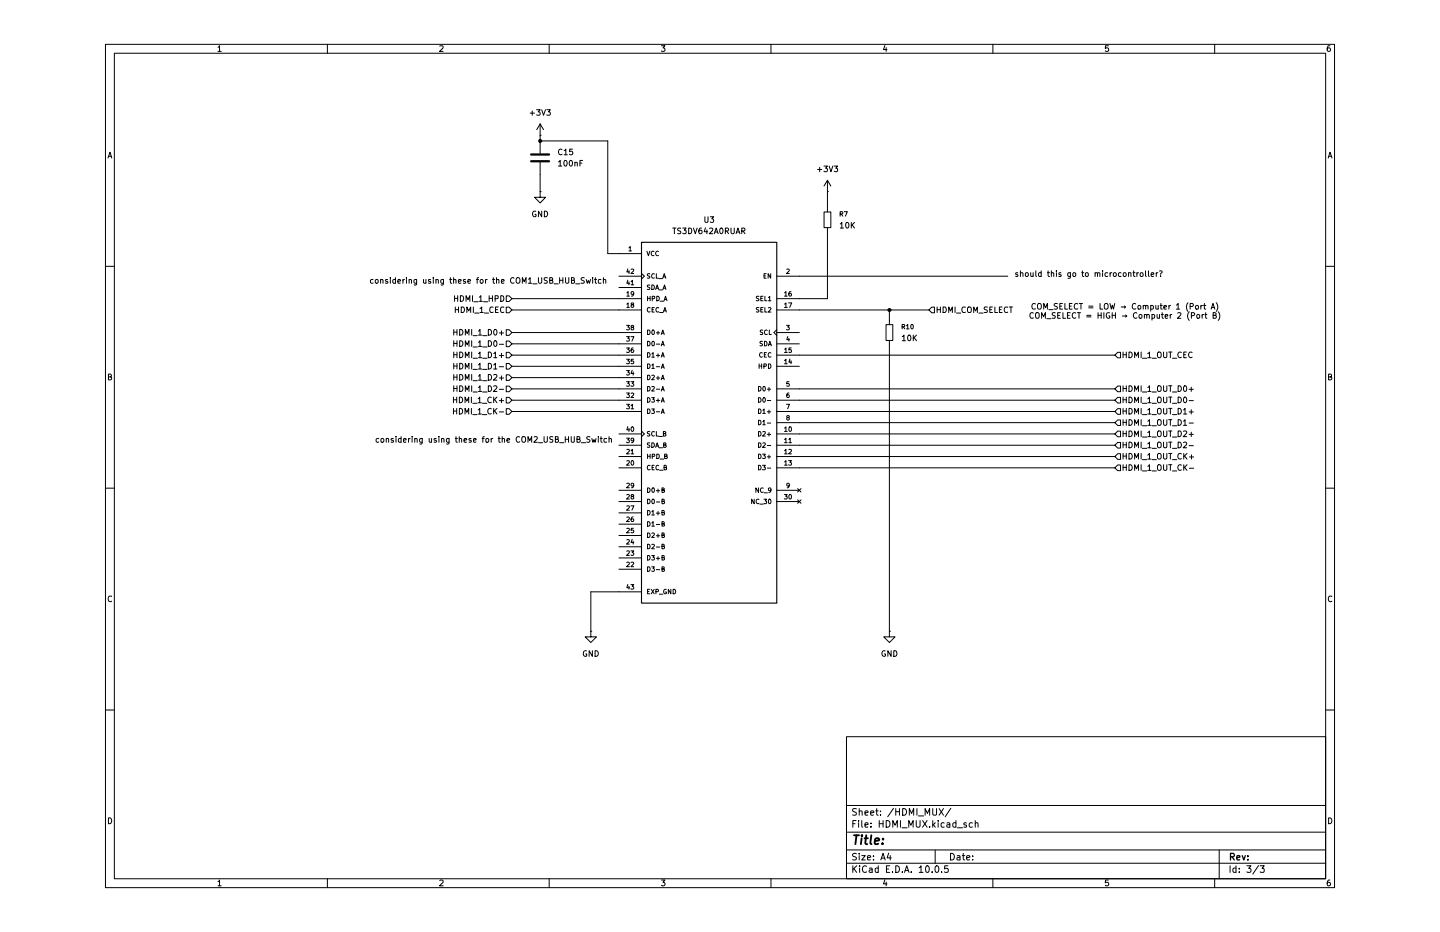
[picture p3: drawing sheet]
(kicad_sch
 (version 20260306)
 (generator "eeschema")
 (generator_version "10.0")
 (paper "A4")
 (lib_symbols
  (symbol "Device:C"
   (pin_numbers (hide yes))
   (pin_names
    (offset 0.254)) (exclude_from_sim no) (in_bom yes) (on_board yes)
   (in_pos_files yes)
   (duplicate_pin_numbers_are_jumpers no)
   (property "Reference" "C" (at 0.635 2.54 0) (show_name no) (do_not_autoplace no) (effects (font (size 1.27 1.27)) (justify left)))
   (property "Value" "C" (at 0.635 -2.54 0) (show_name no) (do_not_autoplace no) (effects (font (size 1.27 1.27)) (justify left)))
   (property "Footprint" "" (at 0.9652 -3.81 0) (show_name no) (do_not_autoplace no) (hide yes) (effects (font (size 1.27 1.27))))
   (property "Datasheet" "" (at 0 0 0) (show_name no) (do_not_autoplace no) (hide yes) (effects (font (size 1.27 1.27))))
   (property "Description" "Unpolarized capacitor" (at 0 0 0) (show_name no) (do_not_autoplace no) (hide yes) (effects (font (size 1.27 1.27))))
   (symbol "C_0_1"
    (polyline (pts (xy -2.032 0.762) (xy 2.032 0.762)) (stroke (width 0.508) (type default)) (fill (type none)))
    (polyline (pts (xy -2.032 -0.762) (xy 2.032 -0.762)) (stroke (width 0.508) (type default)) (fill (type none))))
   (symbol "C_1_1"
    (pin passive line (at 0 3.81 270) (length 2.794) (name "" (effects (font (size 1.27 1.27)))) (number "1" (effects (font (size 1.27 1.27)))))
    (pin passive line (at 0 -3.81 90) (length 2.794) (name "" (effects (font (size 1.27 1.27)))) (number "2" (effects (font (size 1.27 1.27))))))
   (embedded_fonts no))
  (symbol "Device:R_Small"
   (pin_numbers (hide yes))
   (pin_names
    (offset 0.254) (hide yes)) (exclude_from_sim no) (in_bom yes) (on_board yes)
   (in_pos_files yes)
   (duplicate_pin_numbers_are_jumpers no)
   (property "Reference" "R" (at 0 0 90) (show_name no) (do_not_autoplace no) (effects (font (size 1.016 1.016))))
   (property "Value" "R_Small" (at 1.778 0 90) (show_name no) (do_not_autoplace no) (effects (font (size 1.27 1.27))))
   (property "Footprint" "" (at 0 0 0) (show_name no) (do_not_autoplace no) (hide yes) (effects (font (size 1.27 1.27))))
   (property "Datasheet" "" (at 0 0 0) (show_name no) (do_not_autoplace no) (hide yes) (effects (font (size 1.27 1.27))))
   (property "Description" "Resistor, small symbol" (at 0 0 0) (show_name no) (do_not_autoplace no) (hide yes) (effects (font (size 1.27 1.27))))
   (symbol "R_Small_0_1"
    (rectangle (start -0.762 1.778) (end 0.762 -1.778) (stroke (width 0.2032) (type default)) (fill (type none))))
   (symbol "R_Small_1_1"
    (pin passive line (at 0 2.54 270) (length 0.762) (name "" (effects (font (size 1.27 1.27)))) (number "1" (effects (font (size 1.27 1.27)))))
    (pin passive line (at 0 -2.54 90) (length 0.762) (name "" (effects (font (size 1.27 1.27)))) (number "2" (effects (font (size 1.27 1.27))))))
   (embedded_fonts no))
  (symbol "TS3DV642A0RUAR:TS3DV642A0RUAR"
   (pin_names
    (offset 1.016)) (exclude_from_sim no) (in_bom yes) (on_board yes)
   (in_pos_files yes)
   (duplicate_pin_numbers_are_jumpers no)
   (property "Reference" "U" (at -15.24 41.91 0) (show_name no) (do_not_autoplace no) (effects (font (size 1.27 1.27)) (justify left bottom)))
   (property "Value" "TS3DV642A0RUAR" (at -15.24 -41.91 0) (show_name no) (do_not_autoplace no) (effects (font (size 1.27 1.27)) (justify left top)))
   (property "Footprint" "TS3DV642A0RUAR:QFN50P900X350X80-43N" (at 0 0 0) (show_name no) (do_not_autoplace no) (hide yes) (effects (font (size 1.27 1.27)) (justify bottom)))
   (property "Datasheet" "" (at 0 0 0) (show_name no) (do_not_autoplace no) (hide yes) (effects (font (size 1.27 1.27))))
   (property "Description" "" (at 0 0 0) (show_name no) (do_not_autoplace no) (hide yes) (effects (font (size 1.27 1.27))))
   (property "MAXIMUM_PACKAGE_HEIGHT" "0.8mm" (at 0 0 0) (show_name no) (do_not_autoplace no) (hide yes) (effects (font (size 1.27 1.27)) (justify bottom)))
   (property "DUPLICATE" "TS3DV642A0RUAR.A -,-TS3DV642A0RUARG4 -,-TS3DV642A0RUARG4.A" (at 0 0 0) (show_name no) (do_not_autoplace no) (hide yes) (effects (font (size 1.27 1.27)) (justify bottom)))
   (property "STANDARD" "IPC-7351B" (at 0 0 0) (show_name no) (do_not_autoplace no) (hide yes) (effects (font (size 1.27 1.27)) (justify bottom)))
   (property "PARTREV" "F" (at 0 0 0) (show_name no) (do_not_autoplace no) (hide yes) (effects (font (size 1.27 1.27)) (justify bottom)))
   (property "VERIFIER" "" (at 0 0 0) (show_name no) (do_not_autoplace no) (hide yes) (effects (font (size 1.27 1.27)) (justify bottom)))
   (property "MANUFACTURER" "Texas Instruments" (at 0 0 0) (show_name no) (do_not_autoplace no) (hide yes) (effects (font (size 1.27 1.27)) (justify bottom)))
   (symbol "TS3DV642A0RUAR_0_0"
    (rectangle (start -15.24 -40.64) (end 15.24 40.64) (stroke (width 0.254) (type default)) (fill (type background)))
    (pin power_in line (at 20.32 38.1 180) (length 5.08) (name "VCC" (effects (font (size 1.016 1.016)))) (number "1" (effects (font (size 1.016 1.016)))))
    (pin input line (at -20.32 33.02 0) (length 5.08) (name "EN" (effects (font (size 1.016 1.016)))) (number "2" (effects (font (size 1.016 1.016)))))
    (pin input clock (at -20.32 20.32 0) (length 5.08) (name "SCL" (effects (font (size 1.016 1.016)))) (number "3" (effects (font (size 1.016 1.016)))))
    (pin bidirectional line (at -20.32 17.78 0) (length 5.08) (name "SDA" (effects (font (size 1.016 1.016)))) (number "4" (effects (font (size 1.016 1.016)))))
    (pin bidirectional line (at -20.32 7.62 0) (length 5.08) (name "D0+" (effects (font (size 1.016 1.016)))) (number "5" (effects (font (size 1.016 1.016)))))
    (pin bidirectional line (at -20.32 5.08 0) (length 5.08) (name "D0-" (effects (font (size 1.016 1.016)))) (number "6" (effects (font (size 1.016 1.016)))))
    (pin bidirectional line (at -20.32 2.54 0) (length 5.08) (name "D1+" (effects (font (size 1.016 1.016)))) (number "7" (effects (font (size 1.016 1.016)))))
    (pin bidirectional line (at -20.32 0 0) (length 5.08) (name "D1-" (effects (font (size 1.016 1.016)))) (number "8" (effects (font (size 1.016 1.016)))))
    (pin no_connect line (at -20.32 -15.24 0) (length 5.08) (name "NC_9" (effects (font (size 1.016 1.016)))) (number "9" (effects (font (size 1.016 1.016)))))
    (pin bidirectional line (at -20.32 -2.54 0) (length 5.08) (name "D2+" (effects (font (size 1.016 1.016)))) (number "10" (effects (font (size 1.016 1.016)))))
    (pin bidirectional line (at -20.32 -5.08 0) (length 5.08) (name "D2-" (effects (font (size 1.016 1.016)))) (number "11" (effects (font (size 1.016 1.016)))))
    (pin bidirectional line (at -20.32 -7.62 0) (length 5.08) (name "D3+" (effects (font (size 1.016 1.016)))) (number "12" (effects (font (size 1.016 1.016)))))
    (pin bidirectional line (at -20.32 -10.16 0) (length 5.08) (name "D3-" (effects (font (size 1.016 1.016)))) (number "13" (effects (font (size 1.016 1.016)))))
    (pin bidirectional line (at -20.32 12.7 0) (length 5.08) (name "HPD" (effects (font (size 1.016 1.016)))) (number "14" (effects (font (size 1.016 1.016)))))
    (pin bidirectional line (at -20.32 15.24 0) (length 5.08) (name "CEC" (effects (font (size 1.016 1.016)))) (number "15" (effects (font (size 1.016 1.016)))))
    (pin input line (at -20.32 27.94 0) (length 5.08) (name "SEL1" (effects (font (size 1.016 1.016)))) (number "16" (effects (font (size 1.016 1.016)))))
    (pin input line (at -20.32 25.4 0) (length 5.08) (name "SEL2" (effects (font (size 1.016 1.016)))) (number "17" (effects (font (size 1.016 1.016)))))
    (pin bidirectional line (at 20.32 25.4 180) (length 5.08) (name "CEC_A" (effects (font (size 1.016 1.016)))) (number "18" (effects (font (size 1.016 1.016)))))
    (pin bidirectional line (at 20.32 27.94 180) (length 5.08) (name "HPD_A" (effects (font (size 1.016 1.016)))) (number "19" (effects (font (size 1.016 1.016)))))
    (pin bidirectional line (at 20.32 -10.16 180) (length 5.08) (name "CEC_B" (effects (font (size 1.016 1.016)))) (number "20" (effects (font (size 1.016 1.016)))))
    (pin bidirectional line (at 20.32 -7.62 180) (length 5.08) (name "HPD_B" (effects (font (size 1.016 1.016)))) (number "21" (effects (font (size 1.016 1.016)))))
    (pin bidirectional line (at 20.32 -33.02 180) (length 5.08) (name "D3-B" (effects (font (size 1.016 1.016)))) (number "22" (effects (font (size 1.016 1.016)))))
    (pin bidirectional line (at 20.32 -30.48 180) (length 5.08) (name "D3+B" (effects (font (size 1.016 1.016)))) (number "23" (effects (font (size 1.016 1.016)))))
    (pin bidirectional line (at 20.32 -27.94 180) (length 5.08) (name "D2-B" (effects (font (size 1.016 1.016)))) (number "24" (effects (font (size 1.016 1.016)))))
    (pin bidirectional line (at 20.32 -25.4 180) (length 5.08) (name "D2+B" (effects (font (size 1.016 1.016)))) (number "25" (effects (font (size 1.016 1.016)))))
    (pin bidirectional line (at 20.32 -22.86 180) (length 5.08) (name "D1-B" (effects (font (size 1.016 1.016)))) (number "26" (effects (font (size 1.016 1.016)))))
    (pin bidirectional line (at 20.32 -20.32 180) (length 5.08) (name "D1+B" (effects (font (size 1.016 1.016)))) (number "27" (effects (font (size 1.016 1.016)))))
    (pin bidirectional line (at 20.32 -17.78 180) (length 5.08) (name "D0-B" (effects (font (size 1.016 1.016)))) (number "28" (effects (font (size 1.016 1.016)))))
    (pin bidirectional line (at 20.32 -15.24 180) (length 5.08) (name "D0+B" (effects (font (size 1.016 1.016)))) (number "29" (effects (font (size 1.016 1.016)))))
    (pin no_connect line (at -20.32 -17.78 0) (length 5.08) (name "NC_30" (effects (font (size 1.016 1.016)))) (number "30" (effects (font (size 1.016 1.016)))))
    (pin bidirectional line (at 20.32 2.54 180) (length 5.08) (name "D3-A" (effects (font (size 1.016 1.016)))) (number "31" (effects (font (size 1.016 1.016)))))
    (pin bidirectional line (at 20.32 5.08 180) (length 5.08) (name "D3+A" (effects (font (size 1.016 1.016)))) (number "32" (effects (font (size 1.016 1.016)))))
    (pin bidirectional line (at 20.32 7.62 180) (length 5.08) (name "D2-A" (effects (font (size 1.016 1.016)))) (number "33" (effects (font (size 1.016 1.016)))))
    (pin bidirectional line (at 20.32 10.16 180) (length 5.08) (name "D2+A" (effects (font (size 1.016 1.016)))) (number "34" (effects (font (size 1.016 1.016)))))
    (pin bidirectional line (at 20.32 12.7 180) (length 5.08) (name "D1-A" (effects (font (size 1.016 1.016)))) (number "35" (effects (font (size 1.016 1.016)))))
    (pin bidirectional line (at 20.32 15.24 180) (length 5.08) (name "D1+A" (effects (font (size 1.016 1.016)))) (number "36" (effects (font (size 1.016 1.016)))))
    (pin bidirectional line (at 20.32 17.78 180) (length 5.08) (name "D0-A" (effects (font (size 1.016 1.016)))) (number "37" (effects (font (size 1.016 1.016)))))
    (pin bidirectional line (at 20.32 20.32 180) (length 5.08) (name "D0+A" (effects (font (size 1.016 1.016)))) (number "38" (effects (font (size 1.016 1.016)))))
    (pin bidirectional line (at 20.32 -5.08 180) (length 5.08) (name "SDA_B" (effects (font (size 1.016 1.016)))) (number "39" (effects (font (size 1.016 1.016)))))
    (pin input clock (at 20.32 -2.54 180) (length 5.08) (name "SCL_B" (effects (font (size 1.016 1.016)))) (number "40" (effects (font (size 1.016 1.016)))))
    (pin bidirectional line (at 20.32 30.48 180) (length 5.08) (name "SDA_A" (effects (font (size 1.016 1.016)))) (number "41" (effects (font (size 1.016 1.016)))))
    (pin input clock (at 20.32 33.02 180) (length 5.08) (name "SCL_A" (effects (font (size 1.016 1.016)))) (number "42" (effects (font (size 1.016 1.016)))))
    (pin power_in line (at 20.32 -38.1 180) (length 5.08) (name "EXP_GND" (effects (font (size 1.016 1.016)))) (number "43" (effects (font (size 1.016 1.016))))))
   (embedded_fonts no))
  (symbol "power:+3V3"
   (power global)
   (pin_numbers (hide yes))
   (pin_names
    (offset 0) (hide yes)) (exclude_from_sim no) (in_bom yes) (on_board yes)
   (in_pos_files yes)
   (duplicate_pin_numbers_are_jumpers no)
   (property "Reference" "#PWR" (at 0 -3.81 0) (show_name no) (do_not_autoplace no) (hide yes) (effects (font (size 1.27 1.27))))
   (property "Value" "+3V3" (at 0 3.556 0) (show_name no) (do_not_autoplace no) (effects (font (size 1.27 1.27))))
   (property "Footprint" "" (at 0 0 0) (show_name no) (do_not_autoplace no) (hide yes) (effects (font (size 1.27 1.27))))
   (property "Datasheet" "" (at 0 0 0) (show_name no) (do_not_autoplace no) (hide yes) (effects (font (size 1.27 1.27))))
   (property "Description" "Power symbol creates a global label with name \"+3V3\"" (at 0 0 0) (show_name no) (do_not_autoplace no) (hide yes) (effects (font (size 1.27 1.27))))
   (symbol "+3V3_0_1"
    (polyline (pts (xy -0.762 1.27) (xy 0 2.54)) (stroke (width 0) (type default)) (fill (type none)))
    (polyline (pts (xy 0 2.54) (xy 0.762 1.27)) (stroke (width 0) (type default)) (fill (type none)))
    (polyline (pts (xy 0 0) (xy 0 2.54)) (stroke (width 0) (type default)) (fill (type none))))
   (symbol "+3V3_1_1"
    (pin power_in line (at 0 0 90) (length 0) (name "" (effects (font (size 1.27 1.27)))) (number "1" (effects (font (size 1.27 1.27))))))
   (embedded_fonts no))
  (symbol "power:GND"
   (power global)
   (pin_numbers (hide yes))
   (pin_names
    (offset 0) (hide yes)) (exclude_from_sim no) (in_bom yes) (on_board yes)
   (in_pos_files yes)
   (duplicate_pin_numbers_are_jumpers no)
   (property "Reference" "#PWR" (at 0 -6.35 0) (show_name no) (do_not_autoplace no) (hide yes) (effects (font (size 1.27 1.27))))
   (property "Value" "GND" (at 0 -3.81 0) (show_name no) (do_not_autoplace no) (effects (font (size 1.27 1.27))))
   (property "Footprint" "" (at 0 0 0) (show_name no) (do_not_autoplace no) (hide yes) (effects (font (size 1.27 1.27))))
   (property "Datasheet" "" (at 0 0 0) (show_name no) (do_not_autoplace no) (hide yes) (effects (font (size 1.27 1.27))))
   (property "Description" "Power symbol creates a global label with name \"GND\" , ground" (at 0 0 0) (show_name no) (do_not_autoplace no) (hide yes) (effects (font (size 1.27 1.27))))
   (symbol "GND_0_1"
    (polyline (pts (xy 0 0) (xy 0 -1.27) (xy 1.27 -1.27) (xy 0 -2.54) (xy -1.27 -1.27) (xy 0 -1.27)) (stroke (width 0) (type default)) (fill (type none))))
   (symbol "GND_1_1"
    (pin power_in line (at 0 0 270) (length 0) (name "" (effects (font (size 1.27 1.27)))) (number "1" (effects (font (size 1.27 1.27))))))
   (embedded_fonts no)))
 (text "COM_SELECT = LOW → Computer 1 (Port A)\nCOM_SELECT = HIGH → Computer 2 (Port B)"
  (exclude_from_sim no)
  (at 239.776 70.358 0)
  (effects (font (size 1.27 1.27))))
 (text "considering using these for the COM1_USB_HUB_Switch\n"
  (exclude_from_sim no)
  (at 96.266 63.5 0)
  (effects (font (size 1.27 1.27))))
 (text "considering using these for the COM2_USB_HUB_Switch\n"
  (exclude_from_sim no)
  (at 97.536 99.314 0)
  (effects (font (size 1.27 1.27))))
 (text "should this go to microcontroller?\n"
  (exclude_from_sim no)
  (at 231.648 61.976 0)
  (effects (font (size 1.27 1.27))))
 (junction
  (at 186.69 69.85)
  (diameter 0)
  (color 0 0 0 0))
 (junction
  (at 107.95 31.75)
  (diameter 0)
  (color 0 0 0 0))
 (wire
  (pts (xy 101.6 80.01) (xy 125.73 80.01))
  (stroke (width 0) (type default)))
 (wire
  (pts (xy 186.69 77.47) (xy 186.69 142.24))
  (stroke (width 0) (type default)))
 (wire
  (pts (xy 186.69 72.39) (xy 186.69 69.85))
  (stroke (width 0) (type default)))
 (wire
  (pts (xy 101.6 90.17) (xy 125.73 90.17))
  (stroke (width 0) (type default)))
 (wire
  (pts (xy 166.37 100.33) (xy 237.49 100.33))
  (stroke (width 0) (type default)))
 (wire
  (pts (xy 101.6 92.71) (xy 125.73 92.71))
  (stroke (width 0) (type default)))
 (wire
  (pts (xy 166.37 97.79) (xy 237.49 97.79))
  (stroke (width 0) (type default)))
 (wire
  (pts (xy 166.37 95.25) (xy 237.49 95.25))
  (stroke (width 0) (type default)))
 (wire
  (pts (xy 166.37 105.41) (xy 237.49 105.41))
  (stroke (width 0) (type default)))
 (wire
  (pts (xy 107.95 31.75) (xy 123.19 31.75))
  (stroke (width 0) (type default)))
 (wire
  (pts (xy 166.37 69.85) (xy 186.69 69.85))
  (stroke (width 0) (type default)))
 (wire
  (pts (xy 166.37 80.01) (xy 237.49 80.01))
  (stroke (width 0) (type default)))
 (wire
  (pts (xy 166.37 67.31) (xy 172.72 67.31))
  (stroke (width 0) (type default)))
 (wire
  (pts (xy 101.6 67.31) (xy 125.73 67.31))
  (stroke (width 0) (type default)))
 (wire
  (pts (xy 107.95 30.48) (xy 107.95 31.75))
  (stroke (width 0) (type default)))
 (wire
  (pts (xy 123.19 57.15) (xy 125.73 57.15))
  (stroke (width 0) (type default)))
 (wire
  (pts (xy 101.6 77.47) (xy 125.73 77.47))
  (stroke (width 0) (type default)))
 (wire
  (pts (xy 101.6 87.63) (xy 125.73 87.63))
  (stroke (width 0) (type default)))
 (wire
  (pts (xy 125.73 133.35) (xy 119.38 133.35))
  (stroke (width 0) (type default)))
 (wire
  (pts (xy 166.37 87.63) (xy 237.49 87.63))
  (stroke (width 0) (type default)))
 (wire
  (pts (xy 101.6 82.55) (xy 125.73 82.55))
  (stroke (width 0) (type default)))
 (wire
  (pts (xy 166.37 62.23) (xy 213.36 62.23))
  (stroke (width 0) (type default)))
 (wire
  (pts (xy 107.95 39.37) (xy 107.95 43.18))
  (stroke (width 0) (type default)))
 (wire
  (pts (xy 172.72 43.18) (xy 172.72 46.99))
  (stroke (width 0) (type default)))
 (wire
  (pts (xy 101.6 69.85) (xy 125.73 69.85))
  (stroke (width 0) (type default)))
 (wire
  (pts (xy 186.69 69.85) (xy 195.58 69.85))
  (stroke (width 0) (type default)))
 (wire
  (pts (xy 172.72 52.07) (xy 172.72 67.31))
  (stroke (width 0) (type default)))
 (wire
  (pts (xy 166.37 92.71) (xy 237.49 92.71))
  (stroke (width 0) (type default)))
 (wire
  (pts (xy 101.6 74.93) (xy 125.73 74.93))
  (stroke (width 0) (type default)))
 (wire
  (pts (xy 166.37 102.87) (xy 237.49 102.87))
  (stroke (width 0) (type default)))
 (wire
  (pts (xy 166.37 90.17) (xy 237.49 90.17))
  (stroke (width 0) (type default)))
 (wire
  (pts (xy 123.19 31.75) (xy 123.19 57.15))
  (stroke (width 0) (type default)))
 (wire
  (pts (xy 101.6 85.09) (xy 125.73 85.09))
  (stroke (width 0) (type default)))
 (wire
  (pts (xy 119.38 133.35) (xy 119.38 142.24))
  (stroke (width 0) (type default)))
 (hierarchical_label "HDMI_1_OUT_D1-"
  (shape input)
  (at 237.49 95.25 0)
  (effects (font (size 1.27 1.27)) (justify left)))
 (hierarchical_label "HDMI_1_D0+"
  (shape input)
  (at 101.6 74.93 180)
  (effects (font (size 1.27 1.27)) (justify right)))
 (hierarchical_label "HDMI_1_CK-"
  (shape input)
  (at 101.6 92.71 180)
  (effects (font (size 1.27 1.27)) (justify right)))
 (hierarchical_label "HDMI_1_D1-"
  (shape input)
  (at 101.6 82.55 180)
  (effects (font (size 1.27 1.27)) (justify right)))
 (hierarchical_label "HDMI_1_OUT_D1+"
  (shape input)
  (at 237.49 92.71 0)
  (effects (font (size 1.27 1.27)) (justify left)))
 (hierarchical_label "HDMI_COM_SELECT"
  (shape input)
  (at 195.58 69.85 0)
  (effects (font (size 1.27 1.27)) (justify left)))
 (hierarchical_label "HDMI_1_D0-"
  (shape input)
  (at 101.6 77.47 180)
  (effects (font (size 1.27 1.27)) (justify right)))
 (hierarchical_label "HDMI_1_D2+"
  (shape input)
  (at 101.6 85.09 180)
  (effects (font (size 1.27 1.27)) (justify right)))
 (hierarchical_label "HDMI_1_OUT_D2-"
  (shape input)
  (at 237.49 100.33 0)
  (effects (font (size 1.27 1.27)) (justify left)))
 (hierarchical_label "HDMI_1_OUT_CK-"
  (shape input)
  (at 237.49 105.41 0)
  (effects (font (size 1.27 1.27)) (justify left)))
 (hierarchical_label "HDMI_1_CEC"
  (shape input)
  (at 101.6 69.85 180)
  (effects (font (size 1.27 1.27)) (justify right)))
 (hierarchical_label "HDMI_1_D2-"
  (shape input)
  (at 101.6 87.63 180)
  (effects (font (size 1.27 1.27)) (justify right)))
 (hierarchical_label "HDMI_1_HPD"
  (shape input)
  (at 101.6 67.31 180)
  (effects (font (size 1.27 1.27)) (justify right)))
 (hierarchical_label "HDMI_1_OUT_D2+"
  (shape input)
  (at 237.49 97.79 0)
  (effects (font (size 1.27 1.27)) (justify left)))
 (hierarchical_label "HDMI_1_D1+"
  (shape input)
  (at 101.6 80.01 180)
  (effects (font (size 1.27 1.27)) (justify right)))
 (hierarchical_label "HDMI_1_OUT_D0+"
  (shape input)
  (at 237.49 87.63 0)
  (effects (font (size 1.27 1.27)) (justify left)))
 (hierarchical_label "HDMI_1_OUT_D0-"
  (shape input)
  (at 237.49 90.17 0)
  (effects (font (size 1.27 1.27)) (justify left)))
 (hierarchical_label "HDMI_1_OUT_CK+"
  (shape input)
  (at 237.49 102.87 0)
  (effects (font (size 1.27 1.27)) (justify left)))
 (hierarchical_label "HDMI_1_OUT_CEC"
  (shape input)
  (at 237.49 80.01 0)
  (effects (font (size 1.27 1.27)) (justify left)))
 (hierarchical_label "HDMI_1_CK+"
  (shape input)
  (at 101.6 90.17 180)
  (effects (font (size 1.27 1.27)) (justify right)))
 (symbol
  (lib_id "Device:R_Small")
  (at 172.72 49.53 0)
  (mirror y)
  (unit 1)
  (body_style 1)
  (exclude_from_sim no)
  (in_bom yes)
  (on_board yes)
  (in_pos_files yes)
  (dnp no)
  (fields_autoplaced yes)
  (property "Reference" "R7" (at 175.26 48.2599 0) (show_name no) (do_not_autoplace no) (effects (font (size 1.016 1.016)) (justify right)))
  (property "Value" "10K" (at 175.26 50.7999 0) (show_name no) (do_not_autoplace no) (effects (font (size 1.27 1.27)) (justify right)))
  (property "Footprint" "" (at 172.72 49.53 0) (hide yes) (show_name no) (do_not_autoplace no) (effects (font (size 1.27 1.27))))
  (property "Datasheet" "" (at 172.72 49.53 0) (hide yes) (show_name no) (do_not_autoplace no) (effects (font (size 1.27 1.27))))
  (property "Description" "Resistor, small symbol" (at 172.72 49.53 0) (hide yes) (show_name no) (do_not_autoplace no) (effects (font (size 1.27 1.27))))
  (pin "2")
  (pin "1"))
 (symbol
  (lib_id "power:+3V3")
  (at 107.95 30.48 0)
  (unit 1)
  (body_style 1)
  (exclude_from_sim no)
  (in_bom yes)
  (on_board yes)
  (in_pos_files yes)
  (dnp no)
  (fields_autoplaced yes)
  (property "Reference" "#PWR026" (at 107.95 34.29 0) (hide yes) (show_name no) (do_not_autoplace no) (effects (font (size 1.27 1.27))))
  (property "Value" "+3V3" (at 107.95 25.4 0) (show_name no) (do_not_autoplace no) (effects (font (size 1.27 1.27))))
  (property "Footprint" "" (at 107.95 30.48 0) (hide yes) (show_name no) (do_not_autoplace no) (effects (font (size 1.27 1.27))))
  (property "Datasheet" "" (at 107.95 30.48 0) (hide yes) (show_name no) (do_not_autoplace no) (effects (font (size 1.27 1.27))))
  (property "Description" "Power symbol creates a global label with name \"+3V3\"" (at 107.95 30.48 0) (hide yes) (show_name no) (do_not_autoplace no) (effects (font (size 1.27 1.27))))
  (pin "1"))
 (symbol
  (lib_id "power:GND")
  (at 186.69 142.24 0)
  (unit 1)
  (body_style 1)
  (exclude_from_sim no)
  (in_bom yes)
  (on_board yes)
  (in_pos_files yes)
  (dnp no)
  (fields_autoplaced yes)
  (property "Reference" "#PWR025" (at 186.69 148.59 0) (hide yes) (show_name no) (do_not_autoplace no) (effects (font (size 1.27 1.27))))
  (property "Value" "GND" (at 186.69 147.32 0) (show_name no) (do_not_autoplace no) (effects (font (size 1.27 1.27))))
  (property "Footprint" "" (at 186.69 142.24 0) (hide yes) (show_name no) (do_not_autoplace no) (effects (font (size 1.27 1.27))))
  (property "Datasheet" "" (at 186.69 142.24 0) (hide yes) (show_name no) (do_not_autoplace no) (effects (font (size 1.27 1.27))))
  (property "Description" "Power symbol creates a global label with name \"GND\" , ground" (at 186.69 142.24 0) (hide yes) (show_name no) (do_not_autoplace no) (effects (font (size 1.27 1.27))))
  (pin "1"))
 (symbol
  (lib_id "TS3DV642A0RUAR:TS3DV642A0RUAR")
  (at 146.05 95.25 0)
  (mirror y)
  (unit 1)
  (body_style 1)
  (exclude_from_sim no)
  (in_bom yes)
  (on_board yes)
  (in_pos_files yes)
  (dnp no)
  (property "Reference" "U3" (at 146.05 49.53 0) (show_name no) (do_not_autoplace no) (effects (font (size 1.27 1.27))))
  (property "Value" "TS3DV642A0RUAR" (at 146.05 52.07 0) (show_name no) (do_not_autoplace no) (effects (font (size 1.27 1.27))))
  (property "Footprint" "" (at 146.05 95.25 0) (hide yes) (show_name no) (do_not_autoplace no) (effects (font (size 1.27 1.27)) (justify bottom)))
  (property "Datasheet" "" (at 146.05 95.25 0) (hide yes) (show_name no) (do_not_autoplace no) (effects (font (size 1.27 1.27))))
  (property "Description" "" (at 146.05 95.25 0) (hide yes) (show_name no) (do_not_autoplace no) (effects (font (size 1.27 1.27))))
  (property "MAXIMUM_PACKAGE_HEIGHT" "0.8mm" (at 146.05 95.25 0) (hide yes) (show_name no) (do_not_autoplace no) (effects (font (size 1.27 1.27)) (justify bottom)))
  (property "DUPLICATE" "TS3DV642A0RUAR.A -,-TS3DV642A0RUARG4 -,-TS3DV642A0RUARG4.A" (at 146.05 95.25 0) (hide yes) (show_name no) (do_not_autoplace no) (effects (font (size 1.27 1.27)) (justify bottom)))
  (property "STANDARD" "IPC-7351B" (at 146.05 95.25 0) (hide yes) (show_name no) (do_not_autoplace no) (effects (font (size 1.27 1.27)) (justify bottom)))
  (property "PARTREV" "F" (at 146.05 95.25 0) (hide yes) (show_name no) (do_not_autoplace no) (effects (font (size 1.27 1.27)) (justify bottom)))
  (property "VERIFIER" "" (at 146.05 95.25 0) (hide yes) (show_name no) (do_not_autoplace no) (effects (font (size 1.27 1.27)) (justify bottom)))
  (property "MANUFACTURER" "Texas Instruments" (at 146.05 95.25 0) (hide yes) (show_name no) (do_not_autoplace no) (effects (font (size 1.27 1.27)) (justify bottom)))
  (pin "6")
  (pin "5")
  (pin "16")
  (pin "22")
  (pin "4")
  (pin "27")
  (pin "29")
  (pin "31")
  (pin "2")
  (pin "23")
  (pin "24")
  (pin "1")
  (pin "7")
  (pin "11")
  (pin "12")
  (pin "8")
  (pin "10")
  (pin "13")
  (pin "17")
  (pin "18")
  (pin "20")
  (pin "14")
  (pin "21")
  (pin "3")
  (pin "9")
  (pin "15")
  (pin "19")
  (pin "25")
  (pin "26")
  (pin "28")
  (pin "30")
  (pin "37")
  (pin "35")
  (pin "43")
  (pin "33")
  (pin "42")
  (pin "41")
  (pin "34")
  (pin "32")
  (pin "38")
  (pin "36")
  (pin "40")
  (pin "39"))
 (symbol
  (lib_id "power:GND")
  (at 107.95 43.18 0)
  (unit 1)
  (body_style 1)
  (exclude_from_sim no)
  (in_bom yes)
  (on_board yes)
  (in_pos_files yes)
  (dnp no)
  (fields_autoplaced yes)
  (property "Reference" "#PWR027" (at 107.95 49.53 0) (hide yes) (show_name no) (do_not_autoplace no) (effects (font (size 1.27 1.27))))
  (property "Value" "GND" (at 107.95 48.26 0) (show_name no) (do_not_autoplace no) (effects (font (size 1.27 1.27))))
  (property "Footprint" "" (at 107.95 43.18 0) (hide yes) (show_name no) (do_not_autoplace no) (effects (font (size 1.27 1.27))))
  (property "Datasheet" "" (at 107.95 43.18 0) (hide yes) (show_name no) (do_not_autoplace no) (effects (font (size 1.27 1.27))))
  (property "Description" "Power symbol creates a global label with name \"GND\" , ground" (at 107.95 43.18 0) (hide yes) (show_name no) (do_not_autoplace no) (effects (font (size 1.27 1.27))))
  (pin "1"))
 (symbol
  (lib_id "power:+3V3")
  (at 172.72 43.18 0)
  (unit 1)
  (body_style 1)
  (exclude_from_sim no)
  (in_bom yes)
  (on_board yes)
  (in_pos_files yes)
  (dnp no)
  (fields_autoplaced yes)
  (property "Reference" "#PWR024" (at 172.72 46.99 0) (hide yes) (show_name no) (do_not_autoplace no) (effects (font (size 1.27 1.27))))
  (property "Value" "+3V3" (at 172.72 38.1 0) (show_name no) (do_not_autoplace no) (effects (font (size 1.27 1.27))))
  (property "Footprint" "" (at 172.72 43.18 0) (hide yes) (show_name no) (do_not_autoplace no) (effects (font (size 1.27 1.27))))
  (property "Datasheet" "" (at 172.72 43.18 0) (hide yes) (show_name no) (do_not_autoplace no) (effects (font (size 1.27 1.27))))
  (property "Description" "Power symbol creates a global label with name \"+3V3\"" (at 172.72 43.18 0) (hide yes) (show_name no) (do_not_autoplace no) (effects (font (size 1.27 1.27))))
  (pin "1"))
 (symbol
  (lib_id "Device:R_Small")
  (at 186.69 74.93 0)
  (mirror y)
  (unit 1)
  (body_style 1)
  (exclude_from_sim no)
  (in_bom yes)
  (on_board yes)
  (in_pos_files yes)
  (dnp no)
  (fields_autoplaced yes)
  (property "Reference" "R10" (at 189.23 73.6599 0) (show_name no) (do_not_autoplace no) (effects (font (size 1.016 1.016)) (justify right)))
  (property "Value" "10K" (at 189.23 76.1999 0) (show_name no) (do_not_autoplace no) (effects (font (size 1.27 1.27)) (justify right)))
  (property "Footprint" "" (at 186.69 74.93 0) (hide yes) (show_name no) (do_not_autoplace no) (effects (font (size 1.27 1.27))))
  (property "Datasheet" "" (at 186.69 74.93 0) (hide yes) (show_name no) (do_not_autoplace no) (effects (font (size 1.27 1.27))))
  (property "Description" "Resistor, small symbol" (at 186.69 74.93 0) (hide yes) (show_name no) (do_not_autoplace no) (effects (font (size 1.27 1.27))))
  (pin "2")
  (pin "1"))
 (symbol
  (lib_id "Device:C")
  (at 107.95 35.56 0)
  (unit 1)
  (body_style 1)
  (exclude_from_sim no)
  (in_bom yes)
  (on_board yes)
  (in_pos_files yes)
  (dnp no)
  (fields_autoplaced yes)
  (property "Reference" "C15" (at 111.76 34.2899 0) (show_name no) (do_not_autoplace no) (effects (font (size 1.27 1.27)) (justify left)))
  (property "Value" "100nF" (at 111.76 36.8299 0) (show_name no) (do_not_autoplace no) (effects (font (size 1.27 1.27)) (justify left)))
  (property "Footprint" "Capacitor_SMD:C_0402_1005Metric" (at 108.9152 39.37 0) (hide yes) (show_name no) (do_not_autoplace no) (effects (font (size 1.27 1.27))))
  (property "Datasheet" "" (at 107.95 35.56 0) (hide yes) (show_name no) (do_not_autoplace no) (effects (font (size 1.27 1.27))))
  (property "Description" "Unpolarized capacitor" (at 107.95 35.56 0) (hide yes) (show_name no) (do_not_autoplace no) (effects (font (size 1.27 1.27))))
  (pin "1")
  (pin "2"))
 (symbol
  (lib_id "power:GND")
  (at 119.38 142.24 0)
  (unit 1)
  (body_style 1)
  (exclude_from_sim no)
  (in_bom yes)
  (on_board yes)
  (in_pos_files yes)
  (dnp no)
  (fields_autoplaced yes)
  (property "Reference" "#PWR015" (at 119.38 148.59 0) (hide yes) (show_name no) (do_not_autoplace no) (effects (font (size 1.27 1.27))))
  (property "Value" "GND" (at 119.38 147.32 0) (show_name no) (do_not_autoplace no) (effects (font (size 1.27 1.27))))
  (property "Footprint" "" (at 119.38 142.24 0) (hide yes) (show_name no) (do_not_autoplace no) (effects (font (size 1.27 1.27))))
  (property "Datasheet" "" (at 119.38 142.24 0) (hide yes) (show_name no) (do_not_autoplace no) (effects (font (size 1.27 1.27))))
  (property "Description" "Power symbol creates a global label with name \"GND\" , ground" (at 119.38 142.24 0) (hide yes) (show_name no) (do_not_autoplace no) (effects (font (size 1.27 1.27))))
  (pin "1")))
